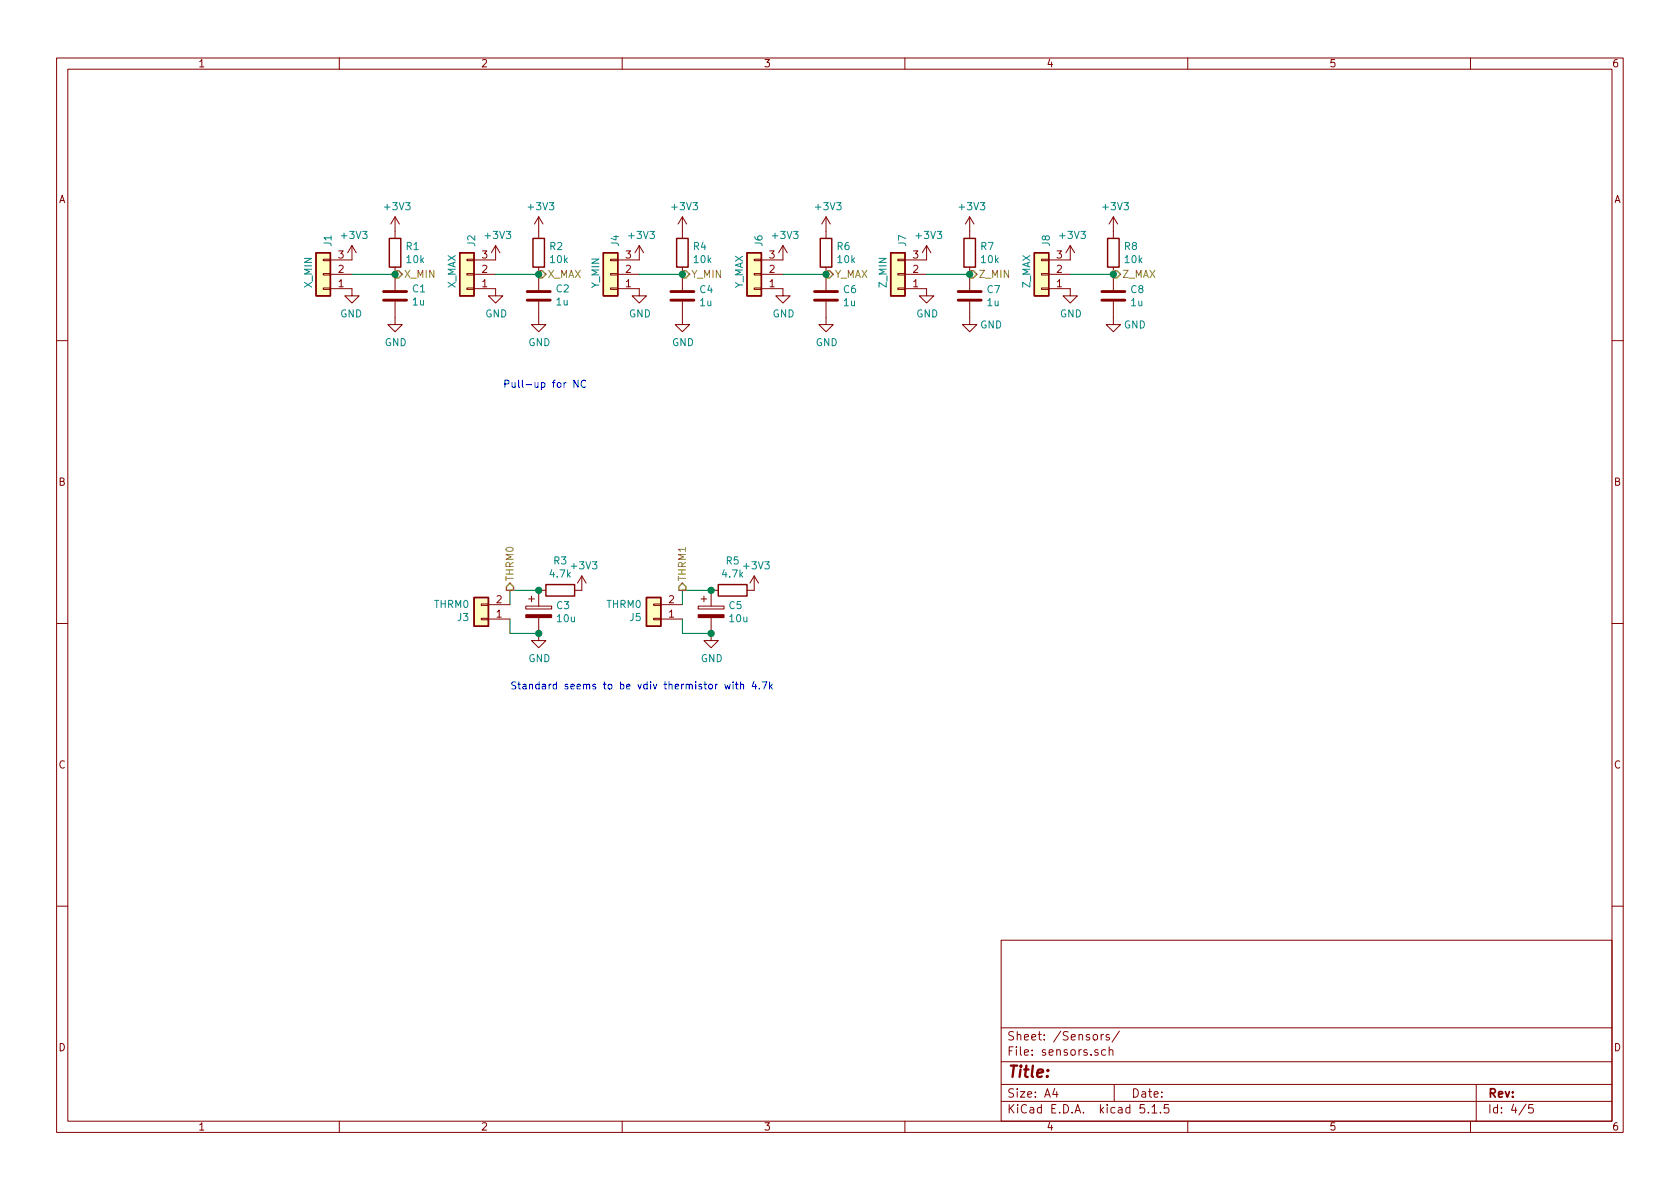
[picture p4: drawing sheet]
EESchema Schematic File Version 4
EELAYER 30 0
EELAYER END
$Descr A4 11693 8268
encoding utf-8
Sheet 4 5
Title ""
Date ""
Rev ""
Comp ""
Comment1 ""
Comment2 ""
Comment3 ""
Comment4 ""
$EndDescr
$Comp
L 3d-printer-controller:Conn_01x03 J?
U 1 1
P 3250 1900
AR Path="/5DF70DFA" Ref="J?"  Part="1" 
AR Path="/5DF4DBD0/5DF70DFA" Ref="J2"  Part="1" 
F 0 "J2" V 3214 1712 50  0000 R CNN
F 1 "X_MAX" V 3350 2000 50  0000 R CNN
F 2 "Connector_PinHeader_2.54mm:PinHeader_1x03_P2.54mm_Vertical" H 3250 1900 50  0001 C CNN
F 3 "~" H 3250 1900 50  0001 C CNN
	1    3250 1900
	-1   0    0    1   
$EndComp
$Comp
L 3d-printer-controller:Conn_01x03 J?
U 1 1
P 4250 1900
AR Path="/5DF70E00" Ref="J?"  Part="1" 
AR Path="/5DF4DBD0/5DF70E00" Ref="J4"  Part="1" 
F 0 "J4" V 4214 1712 50  0000 R CNN
F 1 "Y_MIN" V 4350 2000 50  0000 R CNN
F 2 "Connector_PinHeader_2.54mm:PinHeader_1x03_P2.54mm_Vertical" H 4250 1900 50  0001 C CNN
F 3 "~" H 4250 1900 50  0001 C CNN
	1    4250 1900
	-1   0    0    1   
$EndComp
$Comp
L 3d-printer-controller:+3V3 #PWR?
U 1 1
P 4450 1800
AR Path="/5DF70E06" Ref="#PWR?"  Part="1" 
AR Path="/5DF4DBD0/5DF70E06" Ref="#PWR0103"  Part="1" 
F 0 "#PWR0103" H 4450 1650 50  0001 C CNN
F 1 "+3V3" H 4465 1973 50  0000 C CNN
F 2 "" H 4450 1800 50  0001 C CNN
F 3 "" H 4450 1800 50  0001 C CNN
	1    4450 1800
	1    0    0    -1  
$EndComp
$Comp
L 3d-printer-controller:GND #PWR?
U 1 1
P 4450 2000
AR Path="/5DF70E0D" Ref="#PWR?"  Part="1" 
AR Path="/5DF4DBD0/5DF70E0D" Ref="#PWR0104"  Part="1" 
F 0 "#PWR0104" H 4450 1750 50  0001 C CNN
F 1 "GND" H 4455 1827 50  0000 C CNN
F 2 "" H 4450 2000 50  0001 C CNN
F 3 "" H 4450 2000 50  0001 C CNN
	1    4450 2000
	1    0    0    -1  
$EndComp
$Comp
L 3d-printer-controller:C C?
U 1 1
P 4750 2050
AR Path="/5DF70E13" Ref="C?"  Part="1" 
AR Path="/5DF4DBD0/5DF70E13" Ref="C4"  Part="1" 
F 0 "C4" H 4865 2096 50  0000 L CNN
F 1 "1u" H 4865 2005 50  0000 L CNN
F 2 "Capacitor_THT:C_Disc_D7.5mm_W2.5mm_P5.00mm" H 4788 1900 50  0001 C CNN
F 3 "~" H 4750 2050 50  0001 C CNN
	1    4750 2050
	1    0    0    -1  
$EndComp
$Comp
L 3d-printer-controller:Conn_01x03 J?
U 1 1
P 5250 1900
AR Path="/5DF70E19" Ref="J?"  Part="1" 
AR Path="/5DF4DBD0/5DF70E19" Ref="J6"  Part="1" 
F 0 "J6" V 5214 1712 50  0000 R CNN
F 1 "Y_MAX" V 5350 2000 50  0000 R CNN
F 2 "Connector_PinHeader_2.54mm:PinHeader_1x03_P2.54mm_Vertical" H 5250 1900 50  0001 C CNN
F 3 "~" H 5250 1900 50  0001 C CNN
	1    5250 1900
	-1   0    0    1   
$EndComp
$Comp
L 3d-printer-controller:+3V3 #PWR?
U 1 1
P 5450 1800
AR Path="/5DF70E1F" Ref="#PWR?"  Part="1" 
AR Path="/5DF4DBD0/5DF70E1F" Ref="#PWR0105"  Part="1" 
F 0 "#PWR0105" H 5450 1650 50  0001 C CNN
F 1 "+3V3" H 5465 1973 50  0000 C CNN
F 2 "" H 5450 1800 50  0001 C CNN
F 3 "" H 5450 1800 50  0001 C CNN
	1    5450 1800
	1    0    0    -1  
$EndComp
$Comp
L 3d-printer-controller:GND #PWR?
U 1 1
P 5450 2000
AR Path="/5DF70E25" Ref="#PWR?"  Part="1" 
AR Path="/5DF4DBD0/5DF70E25" Ref="#PWR0106"  Part="1" 
F 0 "#PWR0106" H 5450 1750 50  0001 C CNN
F 1 "GND" H 5455 1827 50  0000 C CNN
F 2 "" H 5450 2000 50  0001 C CNN
F 3 "" H 5450 2000 50  0001 C CNN
	1    5450 2000
	1    0    0    -1  
$EndComp
$Comp
L 3d-printer-controller:Conn_01x03 J?
U 1 1
P 6250 1900
AR Path="/5DF70E2B" Ref="J?"  Part="1" 
AR Path="/5DF4DBD0/5DF70E2B" Ref="J7"  Part="1" 
F 0 "J7" V 6214 1712 50  0000 R CNN
F 1 "Z_MIN" V 6350 2000 50  0000 R CNN
F 2 "Connector_PinHeader_2.54mm:PinHeader_1x03_P2.54mm_Vertical" H 6250 1900 50  0001 C CNN
F 3 "~" H 6250 1900 50  0001 C CNN
	1    6250 1900
	-1   0    0    1   
$EndComp
$Comp
L 3d-printer-controller:+3V3 #PWR?
U 1 1
P 6450 1800
AR Path="/5DF70E31" Ref="#PWR?"  Part="1" 
AR Path="/5DF4DBD0/5DF70E31" Ref="#PWR0107"  Part="1" 
F 0 "#PWR0107" H 6450 1650 50  0001 C CNN
F 1 "+3V3" H 6465 1973 50  0000 C CNN
F 2 "" H 6450 1800 50  0001 C CNN
F 3 "" H 6450 1800 50  0001 C CNN
	1    6450 1800
	1    0    0    -1  
$EndComp
$Comp
L 3d-printer-controller:GND #PWR?
U 1 1
P 6450 2000
AR Path="/5DF70E38" Ref="#PWR?"  Part="1" 
AR Path="/5DF4DBD0/5DF70E38" Ref="#PWR0108"  Part="1" 
F 0 "#PWR0108" H 6450 1750 50  0001 C CNN
F 1 "GND" H 6455 1827 50  0000 C CNN
F 2 "" H 6450 2000 50  0001 C CNN
F 3 "" H 6450 2000 50  0001 C CNN
	1    6450 2000
	1    0    0    -1  
$EndComp
$Comp
L 3d-printer-controller:C C?
U 1 1
P 6750 2050
AR Path="/5DF70E3E" Ref="C?"  Part="1" 
AR Path="/5DF4DBD0/5DF70E3E" Ref="C7"  Part="1" 
F 0 "C7" H 6865 2096 50  0000 L CNN
F 1 "1u" H 6865 2005 50  0000 L CNN
F 2 "Capacitor_THT:C_Disc_D7.5mm_W2.5mm_P5.00mm" H 6788 1900 50  0001 C CNN
F 3 "~" H 6750 2050 50  0001 C CNN
	1    6750 2050
	1    0    0    -1  
$EndComp
$Comp
L 3d-printer-controller:Conn_01x03 J?
U 1 1
P 7250 1900
AR Path="/5DF70E44" Ref="J?"  Part="1" 
AR Path="/5DF4DBD0/5DF70E44" Ref="J8"  Part="1" 
F 0 "J8" V 7214 1712 50  0000 R CNN
F 1 "Z_MAX" V 7350 2000 50  0000 R CNN
F 2 "Connector_PinHeader_2.54mm:PinHeader_1x03_P2.54mm_Vertical" H 7250 1900 50  0001 C CNN
F 3 "~" H 7250 1900 50  0001 C CNN
	1    7250 1900
	-1   0    0    1   
$EndComp
$Comp
L 3d-printer-controller:+3V3 #PWR?
U 1 1
P 7450 1800
AR Path="/5DF70E4A" Ref="#PWR?"  Part="1" 
AR Path="/5DF4DBD0/5DF70E4A" Ref="#PWR0109"  Part="1" 
F 0 "#PWR0109" H 7450 1650 50  0001 C CNN
F 1 "+3V3" H 7465 1973 50  0000 C CNN
F 2 "" H 7450 1800 50  0001 C CNN
F 3 "" H 7450 1800 50  0001 C CNN
	1    7450 1800
	1    0    0    -1  
$EndComp
$Comp
L 3d-printer-controller:GND #PWR?
U 1 1
P 7450 2000
AR Path="/5DF70E51" Ref="#PWR?"  Part="1" 
AR Path="/5DF4DBD0/5DF70E51" Ref="#PWR0110"  Part="1" 
F 0 "#PWR0110" H 7450 1750 50  0001 C CNN
F 1 "GND" H 7455 1827 50  0000 C CNN
F 2 "" H 7450 2000 50  0001 C CNN
F 3 "" H 7450 2000 50  0001 C CNN
	1    7450 2000
	1    0    0    -1  
$EndComp
$Comp
L 3d-printer-controller:C C?
U 1 1
P 7750 2050
AR Path="/5DF70E57" Ref="C?"  Part="1" 
AR Path="/5DF4DBD0/5DF70E57" Ref="C8"  Part="1" 
F 0 "C8" H 7865 2096 50  0000 L CNN
F 1 "1u" H 7865 2005 50  0000 L CNN
F 2 "Capacitor_THT:C_Disc_D7.5mm_W2.5mm_P5.00mm" H 7788 1900 50  0001 C CNN
F 3 "~" H 7750 2050 50  0001 C CNN
	1    7750 2050
	1    0    0    -1  
$EndComp
$Comp
L 3d-printer-controller:Conn_01x03 J?
U 1 1
P 2250 1900
AR Path="/5DF70E5D" Ref="J?"  Part="1" 
AR Path="/5DF4DBD0/5DF70E5D" Ref="J1"  Part="1" 
F 0 "J1" V 2214 1712 50  0000 R CNN
F 1 "X_MIN" V 2350 2000 50  0000 R CNN
F 2 "Connector_PinHeader_2.54mm:PinHeader_1x03_P2.54mm_Vertical" H 2250 1900 50  0001 C CNN
F 3 "~" H 2250 1900 50  0001 C CNN
	1    2250 1900
	-1   0    0    1   
$EndComp
$Comp
L 3d-printer-controller:+3V3 #PWR?
U 1 1
P 2750 1600
AR Path="/5DF70E63" Ref="#PWR?"  Part="1" 
AR Path="/5DF4DBD0/5DF70E63" Ref="#PWR0111"  Part="1" 
F 0 "#PWR0111" H 2750 1450 50  0001 C CNN
F 1 "+3V3" H 2765 1773 50  0000 C CNN
F 2 "" H 2750 1600 50  0001 C CNN
F 3 "" H 2750 1600 50  0001 C CNN
	1    2750 1600
	1    0    0    -1  
$EndComp
$Comp
L 3d-printer-controller:+3V3 #PWR?
U 1 1
P 3450 1800
AR Path="/5DF70E8A" Ref="#PWR?"  Part="1" 
AR Path="/5DF4DBD0/5DF70E8A" Ref="#PWR0114"  Part="1" 
F 0 "#PWR0114" H 3450 1650 50  0001 C CNN
F 1 "+3V3" H 3465 1973 50  0000 C CNN
F 2 "" H 3450 1800 50  0001 C CNN
F 3 "" H 3450 1800 50  0001 C CNN
	1    3450 1800
	1    0    0    -1  
$EndComp
$Comp
L 3d-printer-controller:GND #PWR?
U 1 1
P 3750 2200
AR Path="/5DF70E90" Ref="#PWR?"  Part="1" 
AR Path="/5DF4DBD0/5DF70E90" Ref="#PWR0115"  Part="1" 
F 0 "#PWR0115" H 3750 1950 50  0001 C CNN
F 1 "GND" H 3755 2027 50  0000 C CNN
F 2 "" H 3750 2200 50  0001 C CNN
F 3 "" H 3750 2200 50  0001 C CNN
	1    3750 2200
	1    0    0    -1  
$EndComp
$Comp
L 3d-printer-controller:C C?
U 1 1
P 3750 2050
AR Path="/5DF70E99" Ref="C?"  Part="1" 
AR Path="/5DF4DBD0/5DF70E99" Ref="C2"  Part="1" 
F 0 "C2" H 3635 2004 50  0000 R CNN
F 1 "1u" H 3635 2095 50  0000 R CNN
F 2 "Capacitor_THT:C_Disc_D7.5mm_W2.5mm_P5.00mm" H 3788 1900 50  0001 C CNN
F 3 "~" H 3750 2050 50  0001 C CNN
	1    3750 2050
	-1   0    0    1   
$EndComp
$Comp
L 3d-printer-controller:GND #PWR?
U 1 1
P 5750 2200
AR Path="/5DF70EB9" Ref="#PWR?"  Part="1" 
AR Path="/5DF4DBD0/5DF70EB9" Ref="#PWR0118"  Part="1" 
F 0 "#PWR0118" H 5750 1950 50  0001 C CNN
F 1 "GND" H 5755 2027 50  0000 C CNN
F 2 "" H 5750 2200 50  0001 C CNN
F 3 "" H 5750 2200 50  0001 C CNN
	1    5750 2200
	1    0    0    -1  
$EndComp
$Comp
L 3d-printer-controller:C C?
U 1 1
P 5750 2050
AR Path="/5DF70EC2" Ref="C?"  Part="1" 
AR Path="/5DF4DBD0/5DF70EC2" Ref="C6"  Part="1" 
F 0 "C6" H 5865 2096 50  0000 L CNN
F 1 "1u" H 5865 2005 50  0000 L CNN
F 2 "Capacitor_THT:C_Disc_D7.5mm_W2.5mm_P5.00mm" H 5788 1900 50  0001 C CNN
F 3 "~" H 5750 2050 50  0001 C CNN
	1    5750 2050
	1    0    0    -1  
$EndComp
$Comp
L 3d-printer-controller:GND #PWR?
U 1 1
P 6750 2200
AR Path="/5DF70ECE" Ref="#PWR?"  Part="1" 
AR Path="/5DF4DBD0/5DF70ECE" Ref="#PWR0119"  Part="1" 
F 0 "#PWR0119" H 6750 1950 50  0001 C CNN
F 1 "GND" H 6900 2150 50  0000 C CNN
F 2 "" H 6750 2200 50  0001 C CNN
F 3 "" H 6750 2200 50  0001 C CNN
	1    6750 2200
	1    0    0    -1  
$EndComp
$Comp
L 3d-printer-controller:GND #PWR?
U 1 1
P 7750 2200
AR Path="/5DF70EDC" Ref="#PWR?"  Part="1" 
AR Path="/5DF4DBD0/5DF70EDC" Ref="#PWR0120"  Part="1" 
F 0 "#PWR0120" H 7750 1950 50  0001 C CNN
F 1 "GND" H 7900 2150 50  0000 C CNN
F 2 "" H 7750 2200 50  0001 C CNN
F 3 "" H 7750 2200 50  0001 C CNN
	1    7750 2200
	1    0    0    -1  
$EndComp
$Comp
L 3d-printer-controller:Conn_01x02 J3
U 1 1
P 3350 4300
F 0 "J3" H 3430 4292 50  0000 L CNN
F 1 "THRM0" H 3430 4201 50  0000 L CNN
F 2 "Connector_PinHeader_2.54mm:PinHeader_2x01_P2.54mm_Vertical" H 3350 4300 50  0001 C CNN
F 3 "~" H 3350 4300 50  0001 C CNN
	1    3350 4300
	-1   0    0    1   
$EndComp
$Comp
L 3d-printer-controller:GND #PWR0121
U 1 1
P 3750 4400
F 0 "#PWR0121" H 3750 4150 50  0001 C CNN
F 1 "GND" H 3755 4227 50  0000 C CNN
F 2 "" H 3750 4400 50  0001 C CNN
F 3 "" H 3750 4400 50  0001 C CNN
	1    3750 4400
	1    0    0    -1  
$EndComp
$Comp
L 3d-printer-controller:CP C3
U 1 1
P 3750 4250
F 0 "C3" H 3868 4296 50  0000 L CNN
F 1 "10u" H 3868 4205 50  0000 L CNN
F 2 "Capacitor_THT:CP_Radial_D8.0mm_P5.00mm" H 3788 4100 50  0001 C CNN
F 3 "~" H 3750 4250 50  0001 C CNN
	1    3750 4250
	1    0    0    -1  
$EndComp
Wire Wire Line
	3550 4300 3550 4400
Wire Wire Line
	3550 4400 3750 4400
Connection ~ 3750 4400
Wire Wire Line
	3750 4100 3550 4100
Wire Wire Line
	3550 4100 3550 4200
$Comp
L 3d-printer-controller:R R3
U 1 1
P 3900 4100
F 0 "R3" V 3693 4100 50  0000 C CNN
F 1 "4.7k" V 3784 4100 50  0000 C CNN
F 2 "Resistor_THT:R_Axial_DIN0207_L6.3mm_D2.5mm_P10.16mm_Horizontal" V 3830 4100 50  0001 C CNN
F 3 "~" H 3900 4100 50  0001 C CNN
	1    3900 4100
	0    1    1    0   
$EndComp
Connection ~ 3750 4100
$Comp
L 3d-printer-controller:+3V3 #PWR0122
U 1 1
P 4050 4100
F 0 "#PWR0122" H 4050 3950 50  0001 C CNN
F 1 "+3V3" H 4065 4273 50  0000 C CNN
F 2 "" H 4050 4100 50  0001 C CNN
F 3 "" H 4050 4100 50  0001 C CNN
	1    4050 4100
	1    0    0    -1  
$EndComp
$Comp
L 3d-printer-controller:Conn_01x02 J5
U 1 1
P 4550 4300
F 0 "J5" H 4630 4292 50  0000 L CNN
F 1 "THRM0" H 4630 4201 50  0000 L CNN
F 2 "Connector_PinHeader_2.54mm:PinHeader_2x01_P2.54mm_Vertical" H 4550 4300 50  0001 C CNN
F 3 "~" H 4550 4300 50  0001 C CNN
	1    4550 4300
	-1   0    0    1   
$EndComp
$Comp
L 3d-printer-controller:GND #PWR0123
U 1 1
P 4950 4400
F 0 "#PWR0123" H 4950 4150 50  0001 C CNN
F 1 "GND" H 4955 4227 50  0000 C CNN
F 2 "" H 4950 4400 50  0001 C CNN
F 3 "" H 4950 4400 50  0001 C CNN
	1    4950 4400
	1    0    0    -1  
$EndComp
$Comp
L 3d-printer-controller:CP C5
U 1 1
P 4950 4250
F 0 "C5" H 5068 4296 50  0000 L CNN
F 1 "10u" H 5068 4205 50  0000 L CNN
F 2 "Capacitor_THT:CP_Radial_D8.0mm_P5.00mm" H 4988 4100 50  0001 C CNN
F 3 "~" H 4950 4250 50  0001 C CNN
	1    4950 4250
	1    0    0    -1  
$EndComp
Wire Wire Line
	4750 4300 4750 4400
Wire Wire Line
	4750 4400 4950 4400
Connection ~ 4950 4400
Wire Wire Line
	4950 4100 4750 4100
Wire Wire Line
	4750 4100 4750 4200
$Comp
L 3d-printer-controller:R R5
U 1 1
P 5100 4100
F 0 "R5" V 4893 4100 50  0000 C CNN
F 1 "4.7k" V 4984 4100 50  0000 C CNN
F 2 "Resistor_THT:R_Axial_DIN0207_L6.3mm_D2.5mm_P10.16mm_Horizontal" V 5030 4100 50  0001 C CNN
F 3 "~" H 5100 4100 50  0001 C CNN
	1    5100 4100
	0    1    1    0   
$EndComp
Connection ~ 4950 4100
$Comp
L 3d-printer-controller:+3V3 #PWR0124
U 1 1
P 5250 4100
F 0 "#PWR0124" H 5250 3950 50  0001 C CNN
F 1 "+3V3" H 5265 4273 50  0000 C CNN
F 2 "" H 5250 4100 50  0001 C CNN
F 3 "" H 5250 4100 50  0001 C CNN
	1    5250 4100
	1    0    0    -1  
$EndComp
Text HLabel 3750 1900 2    50   Output ~ 0
X_MAX
Text HLabel 4750 1900 2    50   Output ~ 0
Y_MIN
Text HLabel 5750 1900 2    50   Output ~ 0
Y_MAX
Text HLabel 6750 1900 2    50   Output ~ 0
Z_MIN
Wire Wire Line
	6450 1900 6750 1900
Wire Wire Line
	7450 1900 7750 1900
Text HLabel 7750 1900 2    50   Output ~ 0
Z_MAX
Text HLabel 2750 1900 2    50   Output ~ 0
X_MIN
Text HLabel 3550 4100 1    50   Output ~ 0
THRM0
Text HLabel 4750 4100 1    50   Output ~ 0
THRM1
Text Notes 3550 4800 0    50   ~ 0
Standard seems to be vdiv thermistor with 4.7k
$Comp
L 3d-printer-controller:R R1
U 1 1
P 2750 1750
F 0 "R1" H 2820 1796 50  0000 L CNN
F 1 "10k" H 2820 1705 50  0000 L CNN
F 2 "Resistor_THT:R_Axial_DIN0207_L6.3mm_D2.5mm_P10.16mm_Horizontal" V 2680 1750 50  0001 C CNN
F 3 "~" H 2750 1750 50  0001 C CNN
	1    2750 1750
	1    0    0    -1  
$EndComp
$Comp
L 3d-printer-controller:+3V3 #PWR0113
U 1 1
P 2450 1800
F 0 "#PWR0113" H 2450 1650 50  0001 C CNN
F 1 "+3V3" H 2465 1973 50  0000 C CNN
F 2 "" H 2450 1800 50  0001 C CNN
F 3 "" H 2450 1800 50  0001 C CNN
	1    2450 1800
	1    0    0    -1  
$EndComp
$Comp
L 3d-printer-controller:GND #PWR0116
U 1 1
P 2750 2200
F 0 "#PWR0116" H 2750 1950 50  0001 C CNN
F 1 "GND" H 2755 2027 50  0000 C CNN
F 2 "" H 2750 2200 50  0001 C CNN
F 3 "" H 2750 2200 50  0001 C CNN
	1    2750 2200
	1    0    0    -1  
$EndComp
$Comp
L 3d-printer-controller:C C?
U 1 1
P 2750 2050
AR Path="/5DF70E6A" Ref="C?"  Part="1" 
AR Path="/5DF4DBD0/5DF70E6A" Ref="C1"  Part="1" 
F 0 "C1" H 2635 2004 50  0000 R CNN
F 1 "1u" H 2635 2095 50  0000 R CNN
F 2 "Capacitor_THT:C_Disc_D7.5mm_W2.5mm_P5.00mm" H 2788 1900 50  0001 C CNN
F 3 "~" H 2750 2050 50  0001 C CNN
	1    2750 2050
	-1   0    0    1   
$EndComp
$Comp
L 3d-printer-controller:GND #PWR?
U 1 1
P 2450 2000
AR Path="/5DF70E70" Ref="#PWR?"  Part="1" 
AR Path="/5DF4DBD0/5DF70E70" Ref="#PWR0112"  Part="1" 
F 0 "#PWR0112" H 2450 1750 50  0001 C CNN
F 1 "GND" H 2455 1827 50  0000 C CNN
F 2 "" H 2450 2000 50  0001 C CNN
F 3 "" H 2450 2000 50  0001 C CNN
	1    2450 2000
	-1   0    0    -1  
$EndComp
Wire Wire Line
	2450 1900 2750 1900
Connection ~ 2750 1900
Wire Wire Line
	3750 1900 3450 1900
$Comp
L 3d-printer-controller:GND #PWR0117
U 1 1
P 3450 2000
F 0 "#PWR0117" H 3450 1750 50  0001 C CNN
F 1 "GND" H 3455 1827 50  0000 C CNN
F 2 "" H 3450 2000 50  0001 C CNN
F 3 "" H 3450 2000 50  0001 C CNN
	1    3450 2000
	1    0    0    -1  
$EndComp
$Comp
L 3d-printer-controller:R R2
U 1 1
P 3750 1750
F 0 "R2" H 3820 1796 50  0000 L CNN
F 1 "10k" H 3820 1705 50  0000 L CNN
F 2 "Resistor_THT:R_Axial_DIN0207_L6.3mm_D2.5mm_P10.16mm_Horizontal" V 3680 1750 50  0001 C CNN
F 3 "~" H 3750 1750 50  0001 C CNN
	1    3750 1750
	1    0    0    -1  
$EndComp
Connection ~ 3750 1900
$Comp
L 3d-printer-controller:+3V3 #PWR0189
U 1 1
P 3750 1600
F 0 "#PWR0189" H 3750 1450 50  0001 C CNN
F 1 "+3V3" H 3765 1773 50  0000 C CNN
F 2 "" H 3750 1600 50  0001 C CNN
F 3 "" H 3750 1600 50  0001 C CNN
	1    3750 1600
	1    0    0    -1  
$EndComp
$Comp
L 3d-printer-controller:R R4
U 1 1
P 4750 1750
F 0 "R4" H 4820 1796 50  0000 L CNN
F 1 "10k" H 4820 1705 50  0000 L CNN
F 2 "Resistor_THT:R_Axial_DIN0207_L6.3mm_D2.5mm_P10.16mm_Horizontal" V 4680 1750 50  0001 C CNN
F 3 "~" H 4750 1750 50  0001 C CNN
	1    4750 1750
	1    0    0    -1  
$EndComp
$Comp
L 3d-printer-controller:+3V3 #PWR0190
U 1 1
P 4750 1600
F 0 "#PWR0190" H 4750 1450 50  0001 C CNN
F 1 "+3V3" H 4765 1773 50  0000 C CNN
F 2 "" H 4750 1600 50  0001 C CNN
F 3 "" H 4750 1600 50  0001 C CNN
	1    4750 1600
	1    0    0    -1  
$EndComp
Wire Wire Line
	4750 1900 4450 1900
Connection ~ 4750 1900
$Comp
L 3d-printer-controller:GND #PWR?
U 1 1
P 4750 2200
AR Path="/5E082818" Ref="#PWR?"  Part="1" 
AR Path="/5DF4DBD0/5E082818" Ref="#PWR0191"  Part="1" 
F 0 "#PWR0191" H 4750 1950 50  0001 C CNN
F 1 "GND" H 4755 2027 50  0000 C CNN
F 2 "" H 4750 2200 50  0001 C CNN
F 3 "" H 4750 2200 50  0001 C CNN
	1    4750 2200
	1    0    0    -1  
$EndComp
Wire Wire Line
	5750 1900 5450 1900
$Comp
L 3d-printer-controller:R R6
U 1 1
P 5750 1750
F 0 "R6" H 5820 1796 50  0000 L CNN
F 1 "10k" H 5820 1705 50  0000 L CNN
F 2 "Resistor_THT:R_Axial_DIN0207_L6.3mm_D2.5mm_P10.16mm_Horizontal" V 5680 1750 50  0001 C CNN
F 3 "~" H 5750 1750 50  0001 C CNN
	1    5750 1750
	1    0    0    -1  
$EndComp
Connection ~ 5750 1900
$Comp
L 3d-printer-controller:+3V3 #PWR0195
U 1 1
P 5750 1600
F 0 "#PWR0195" H 5750 1450 50  0001 C CNN
F 1 "+3V3" H 5765 1773 50  0000 C CNN
F 2 "" H 5750 1600 50  0001 C CNN
F 3 "" H 5750 1600 50  0001 C CNN
	1    5750 1600
	1    0    0    -1  
$EndComp
$Comp
L 3d-printer-controller:R R7
U 1 1
P 6750 1750
F 0 "R7" H 6820 1796 50  0000 L CNN
F 1 "10k" H 6820 1705 50  0000 L CNN
F 2 "Resistor_THT:R_Axial_DIN0207_L6.3mm_D2.5mm_P10.16mm_Horizontal" V 6680 1750 50  0001 C CNN
F 3 "~" H 6750 1750 50  0001 C CNN
	1    6750 1750
	1    0    0    -1  
$EndComp
Connection ~ 6750 1900
$Comp
L 3d-printer-controller:+3V3 #PWR0196
U 1 1
P 6750 1600
F 0 "#PWR0196" H 6750 1450 50  0001 C CNN
F 1 "+3V3" H 6765 1773 50  0000 C CNN
F 2 "" H 6750 1600 50  0001 C CNN
F 3 "" H 6750 1600 50  0001 C CNN
	1    6750 1600
	1    0    0    -1  
$EndComp
$Comp
L 3d-printer-controller:R R8
U 1 1
P 7750 1750
F 0 "R8" H 7820 1796 50  0000 L CNN
F 1 "10k" H 7820 1705 50  0000 L CNN
F 2 "Resistor_THT:R_Axial_DIN0207_L6.3mm_D2.5mm_P10.16mm_Horizontal" V 7680 1750 50  0001 C CNN
F 3 "~" H 7750 1750 50  0001 C CNN
	1    7750 1750
	1    0    0    -1  
$EndComp
Connection ~ 7750 1900
$Comp
L 3d-printer-controller:+3V3 #PWR0197
U 1 1
P 7750 1600
F 0 "#PWR0197" H 7750 1450 50  0001 C CNN
F 1 "+3V3" H 7765 1773 50  0000 C CNN
F 2 "" H 7750 1600 50  0001 C CNN
F 3 "" H 7750 1600 50  0001 C CNN
	1    7750 1600
	1    0    0    -1  
$EndComp
Text Notes 3500 2700 0    50   ~ 0
Pull-up for NC
$EndSCHEMATC
